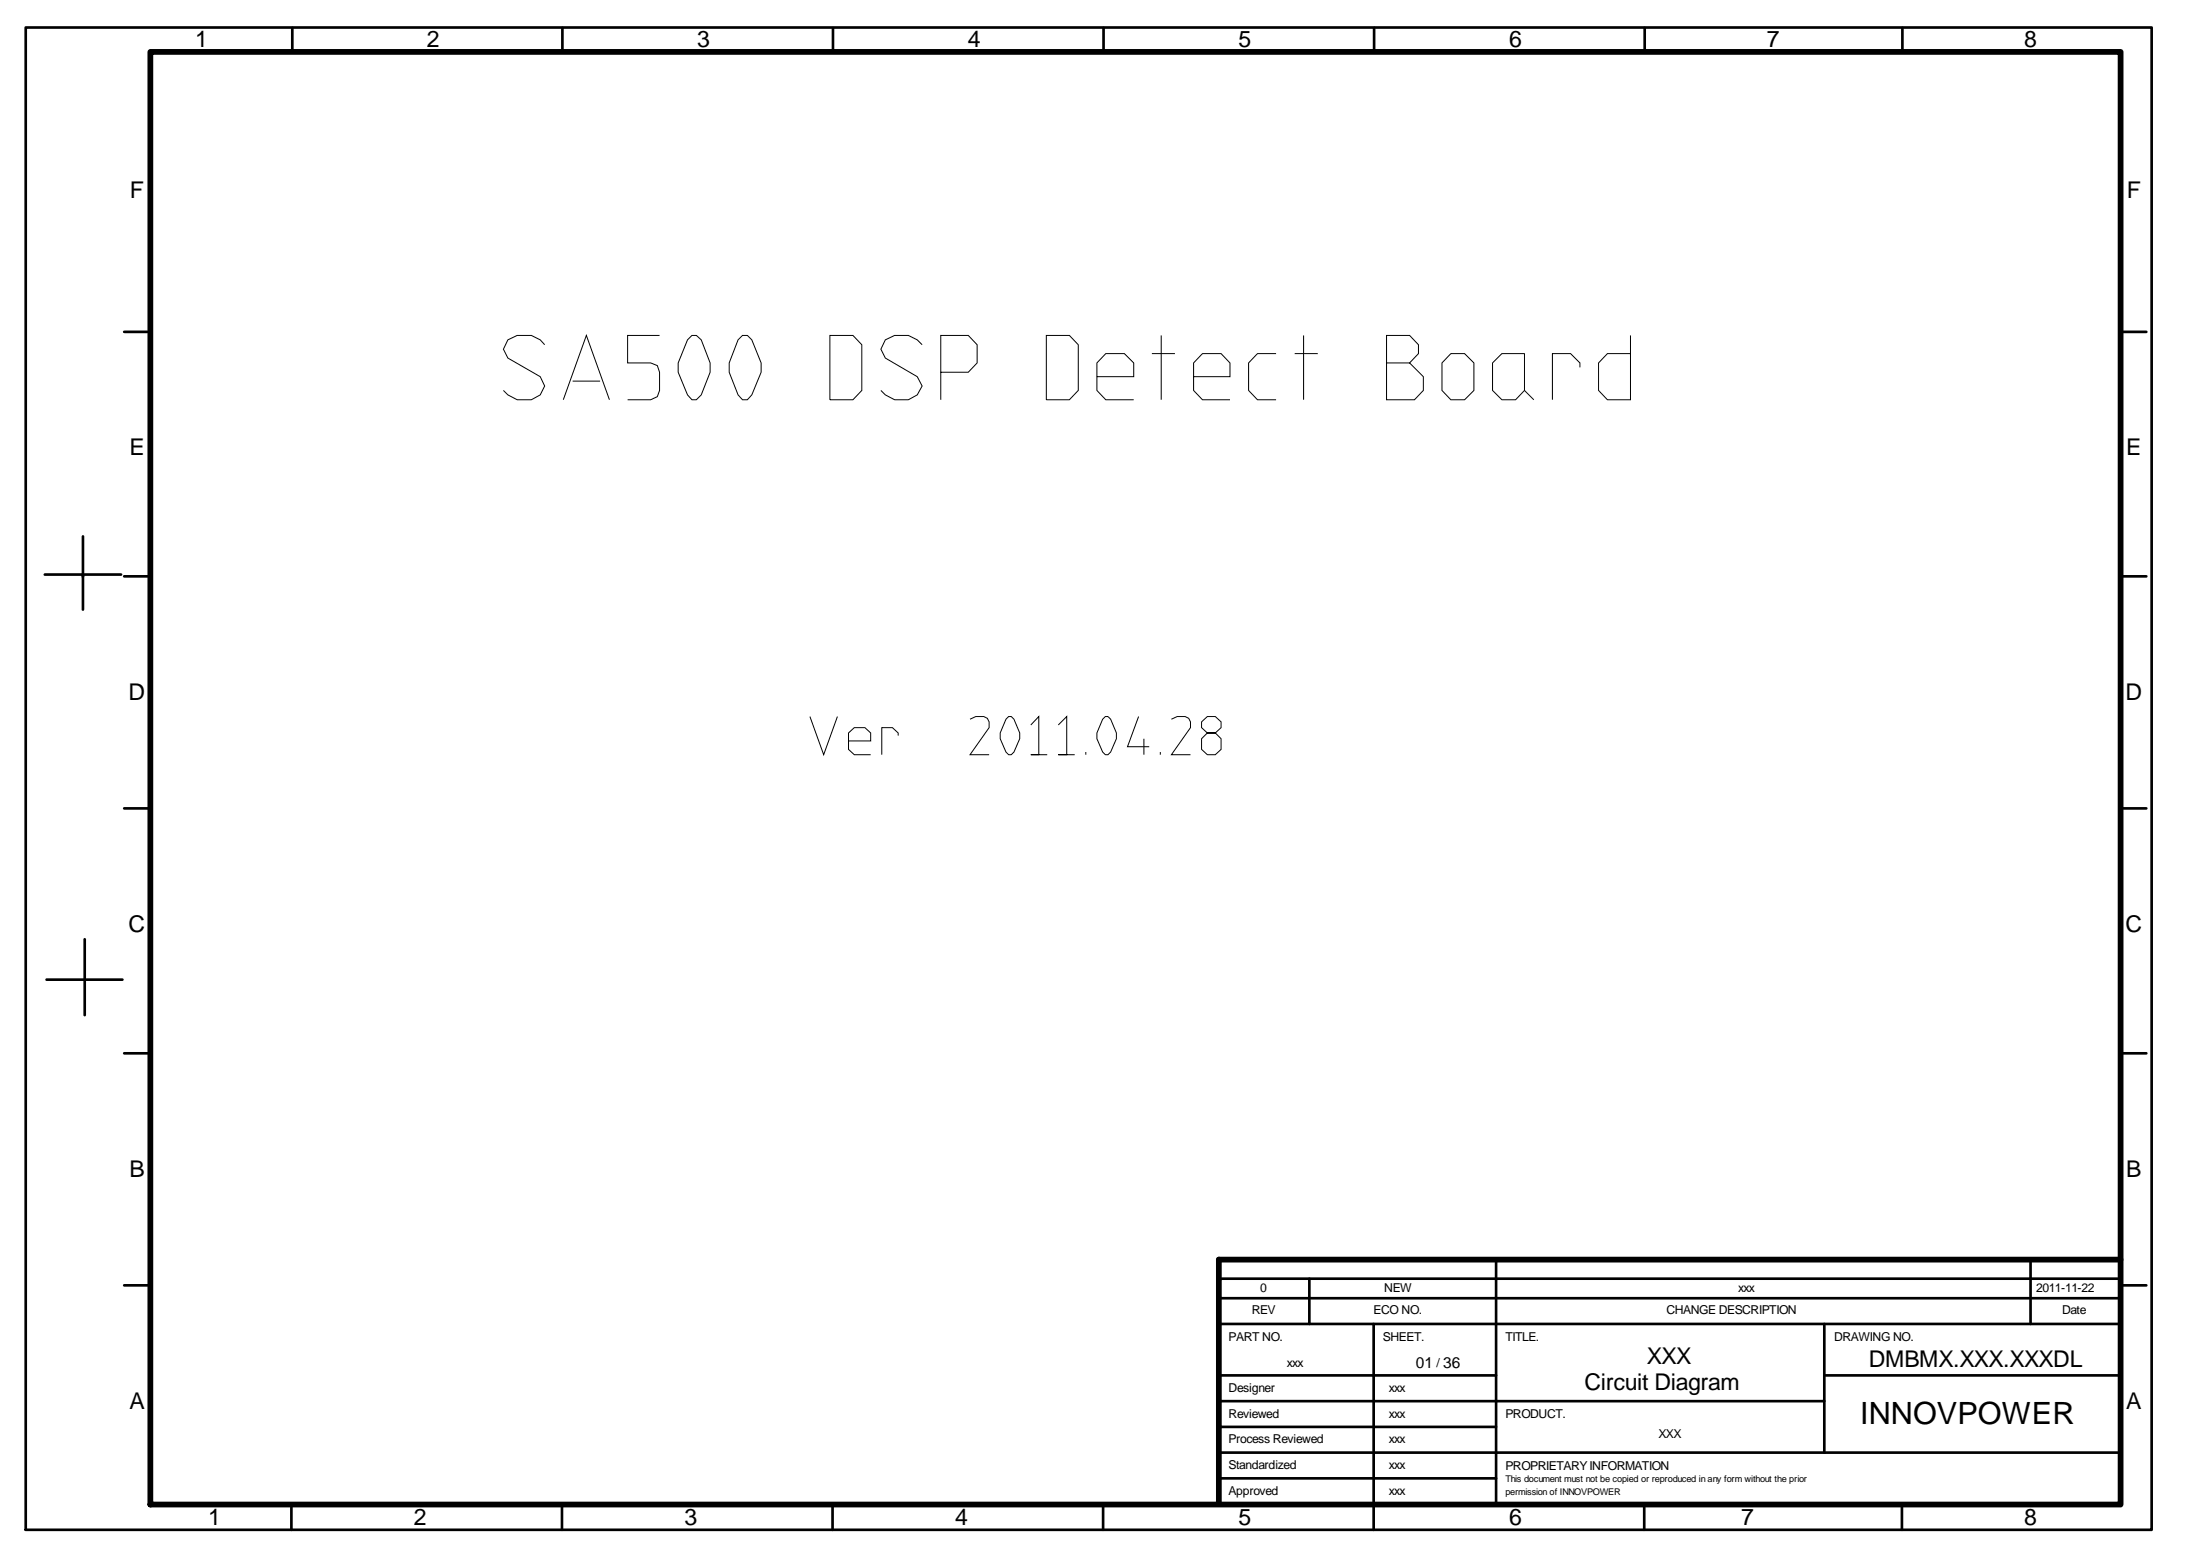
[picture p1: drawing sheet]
<svg xmlns="http://www.w3.org/2000/svg" width="420mm" height="297mm" viewBox="0 0 420 297" stroke-linecap="round" stroke-linejoin="round" font-family="sans-serif">
<g fill="none" stroke="#000" stroke-width=".51">
<path d="M4.9 5.2h405.8v286.7h-405.8zM55.8 5.3v4.4M107.4 5.3v4.4M159 5.3v4.4M210.7 5.3v4.4M262.3 5.3v4.4M313.9 5.3v4.4M363.1 5.3v4.4M23.7 63.3h4.9M404.8 63.3h4.9M8.6 109.6h14.5M15.8 102.4v13.9"/>
<path d="M23.7 110h4.9M404.8 110h4.9M23.7 154.3h4.9M404.8 154.3h4.9M16.2 179.2v14.5M8.9 186.9h14.5M23.7 201h4.9M404.8 201h4.9M23.7 245.3h4.9M232.7 252.6h172.1M232.7 247.7h172.1M232.7 244h172.1"/>
<path d="M249.9 244v8.6M262.2 252.6v39.3M285.6 240.4v46.6M348.2 252.6v24.6M387.6 240.4v12.2M404.8 245.3h4.9M232.7 277.2h172.1M232.7 262.5h52.9M232.7 267.4h115.5M232.7 272.3h52.9M348.2 262.5h56.6M55.6 287v4.9"/>
<path d="M107.3 287v4.9M158.9 287v4.9M210.6 287v4.9M232.7 282.1h52.9M313.9 287v4.9M363.1 287v4.9"/>
</g>
<path d="M28.7 9.9h376.1v277.2h-376.1zM404.8 240.4h-172.1v46.6" fill="none" stroke="#000" stroke-width="1.1"/>
<g fill="none" stroke="#000" stroke-width=".19">
<path d="M104 65.8l-.9-.9-1.7-.9h-2.7l-1.8 .9-.8 1.7 .8 1.7 6.2 3.6 .9 1.8-.9 1.7-1.7 .9h-2.7l-1.8-.9-.8-.9M107.5 76.3l4.4-12.3 4.4 12.3M109.3 72.7h5.3M125.9 64h-6.1v5.3h4.4l1.3 .5 .4 1.2v3.5l-.4 1.2-1.3 .6h-4.4M131.2 64.9l.9-.9h.8l1 .9 1.7 4.4v1.7l-1.7 4.4-1 .9h-.8l-.9-.9-1.7-4.4v-1.7zM140.9 64.9l.8-.9h1l.8 .9 1.8 4.4v1.7l-1.8 4.4-.8 .9h-1l-.8-.9-1.7-4.4v-1.7zM158.4 64h4.4l1.7 1.8v8.7l-1.7 1.8h-4.4zM176 65.8l-.9-.9-1.7-.9h-2.6l-1.8 .9-.9 1.7 .9 1.7 6.1 3.6 .9 1.8-.9 1.7-1.7 .9h-2.6l-1.8-.9-.9-.9M179.6 71h5.2l1.7-1.7v-3.5l-1.7-1.8h-5.2v12.3M199.7 64h4.4l1.7 1.8v8.7l-1.7 1.8h-4.4zM209.4 71.9h7v-2.6l-1.8-1.8h-3.5l-1.7 1.8v5.2l1.7 1.8h5.3M219.9 67.5h4.4"/>
<path d="M221.7 64v12.3M227.8 71.9h7v-2.6l-1.7-1.8h-3.6l-1.7 1.8v5.2l1.7 1.8h5.3M243.6 67.5h-3.6l-1.7 1.8v5.2l1.7 1.8h3.6M247.1 67.5h4.4M248.8 64v12.3M264.7 69.3h4.4l1.7-1.8v-1.7l-1.7-1.8h-4.4v12.3h5.3l1.7-1.8v-2.6l-2.6-2.6M276.9 67.5h2.7l1.7 1.8v5.2l-1.7 1.8h-2.7l-1.6-1.8v-5.2zM284.9 69.3l1.8-1.8h4.3v7l-1.7 1.8h-2.6l-1.8-1.8zM291 74.5l1.8 1.8M301.6 70.1v-.8l-1.8-1.8h-3.5v8.8M311.2 64v12.3h-4.4l-1.7-1.8v-5.2l1.7-1.8h4.4M154.6 136.7l2.6 7.3 2.7-7.3"/>
<path d="M185.2 137.2l1.1-.5h1.5l.7 .4 .3 .7v1.1l-3.6 5.1h3.6M192 137.2l.5-.5h.5l.5 .5 1.1 2.7v1.1l-1.1 2.5-.5 .5h-.5l-.5-.5-1.1-2.5v-1.1zM196.8 138.3l1.5-1.6v7.3h-1.5h3.1M202 138.3l1.6-1.6v7.3h-1.6h3.1M210.5 137.2l.5-.5h.5l.5 .5 1.1 2.7v1.1l-1.1 2.5-.5 .5h-.5l-.5-.5-1.1-2.5v-1.1zM217.3 136.7l-2.1 5.8h4.2M223.6 137.2l1.1-.5h1.5l.7 .4 .3 .7v1.1l-3.6 5.1h3.6M229.4 137.8v1.1l1.1 1h1.5l1.1 1.1v2l-1.1 1h-1.5l-1.1-1v-2l1.1-1.1h1.5l1.1-1v-1.1l-1.1-1.1h-1.5zM162 141.4h4.2v-1.5l-1.1-1h-2l-1.1 1v3.1l1.1 1h3.1M171.4 140.4v-.5l-1.1-1h-2v5.1M207.3 143.5v.5M218.4 141v3"/>
<path d="M221.5 143.5v.5"/>
</g>
<text font-size="5.9" x="355.1" y="271.8">INNOVPOWER</text>
<g font-size="4.4">
<text x="37.3" y="8.9">1</text>
<text x="81.5" y="8.9">2</text>
<text x="133.1" y="8.9">3</text>
<text x="184.8" y="8.9">4</text>
<text x="236.4" y="8.9">5</text>
<text x="288" y="8.9">6</text>
<text x="337.2" y="8.9">7</text>
<text x="386.4" y="8.9">8</text>
<text x="24.8" y="37.8">F</text>
<text x="406" y="37.8">F</text>
<text x="24.7" y="86.9">E</text>
<text x="405.8" y="86.9">E</text>
<text x="24.6" y="133.6">D</text>
<text x="405.7" y="133.6">D</text>
<text x="24.6" y="177.9">C</text>
<text x="405.7" y="177.9">C</text>
<text x="24.7" y="224.6">B</text>
<text x="405.8" y="224.6">B</text>
<text x="314.4" y="260.3">XXX</text>
<text x="356.7" y="260.9">DMBMX.XXX.XXXDL</text>
<text x="24.7" y="268.8">A</text>
<text x="302.4" y="265.2">Circuit Diagram</text>
<text x="405.8" y="268.8">A</text>
<text x="39.7" y="291">1</text>
<text x="79" y="291">2</text>
<text x="130.7" y="291">3</text>
<text x="182.3" y="291">4</text>
<text x="236.4" y="291">5</text>
<text x="288.1" y="291">6</text>
<text x="332.3" y="291">7</text>
<text x="386.4" y="291">8</text>
</g>
<text font-size="2.9" x="270.3" y="261">01 36</text>
<g font-size="2.3">
<text x="238.9" y="250.8">REV</text>
<text x="240.5" y="246.5">0</text>
<text x="262.2" y="250.8">ECO NO.</text>
<text x="264.2" y="246.5">NEW</text>
<text x="318.1" y="250.8">CHANGE DESCRIPTION</text>
<text x="331.8" y="246.6">xxx</text>
<text x="388.7" y="246.5">2011-11-22</text>
<text x="393.6" y="250.8">Date</text>
<text x="234.5" y="255.9">PART NO.</text>
<text x="264" y="255.9">SHEET.</text>
<text x="287.4" y="255.9">TITLE.</text>
<text x="350.1" y="255.9">DRAWING NO.</text>
<text x="245.6" y="260.8">xxx</text>
<text x="274.2" y="260.8">/</text>
<text x="234.5" y="265.6">Designer</text>
<text x="265.1" y="265.6">xxx</text>
<text x="234.5" y="270.5">Reviewed</text>
<text x="234.5" y="275.4">Process Reviewed</text>
<text x="265.1" y="275.4">xxx</text>
<text x="265.1" y="270.5">xxx</text>
<text x="287.4" y="270.6">PRODUCT.</text>
<text x="316.6" y="274.3">XXX</text>
<text x="234.5" y="280.3">Standardized</text>
<text x="265.1" y="280.3">xxx</text>
<text x="287.4" y="280.5">PROPRIETARY INFORMATION</text>
<text x="234.5" y="285.2">Approved</text>
<text x="265.1" y="285.2">xxx</text>
</g>
<g font-size="1.8">
<text x="287.4" y="282.8">This document must not be copied or reproduced in any form without the prior</text>
<text x="287.4" y="285.2">permission of INNOVPOWER</text>
</g>
</svg>
